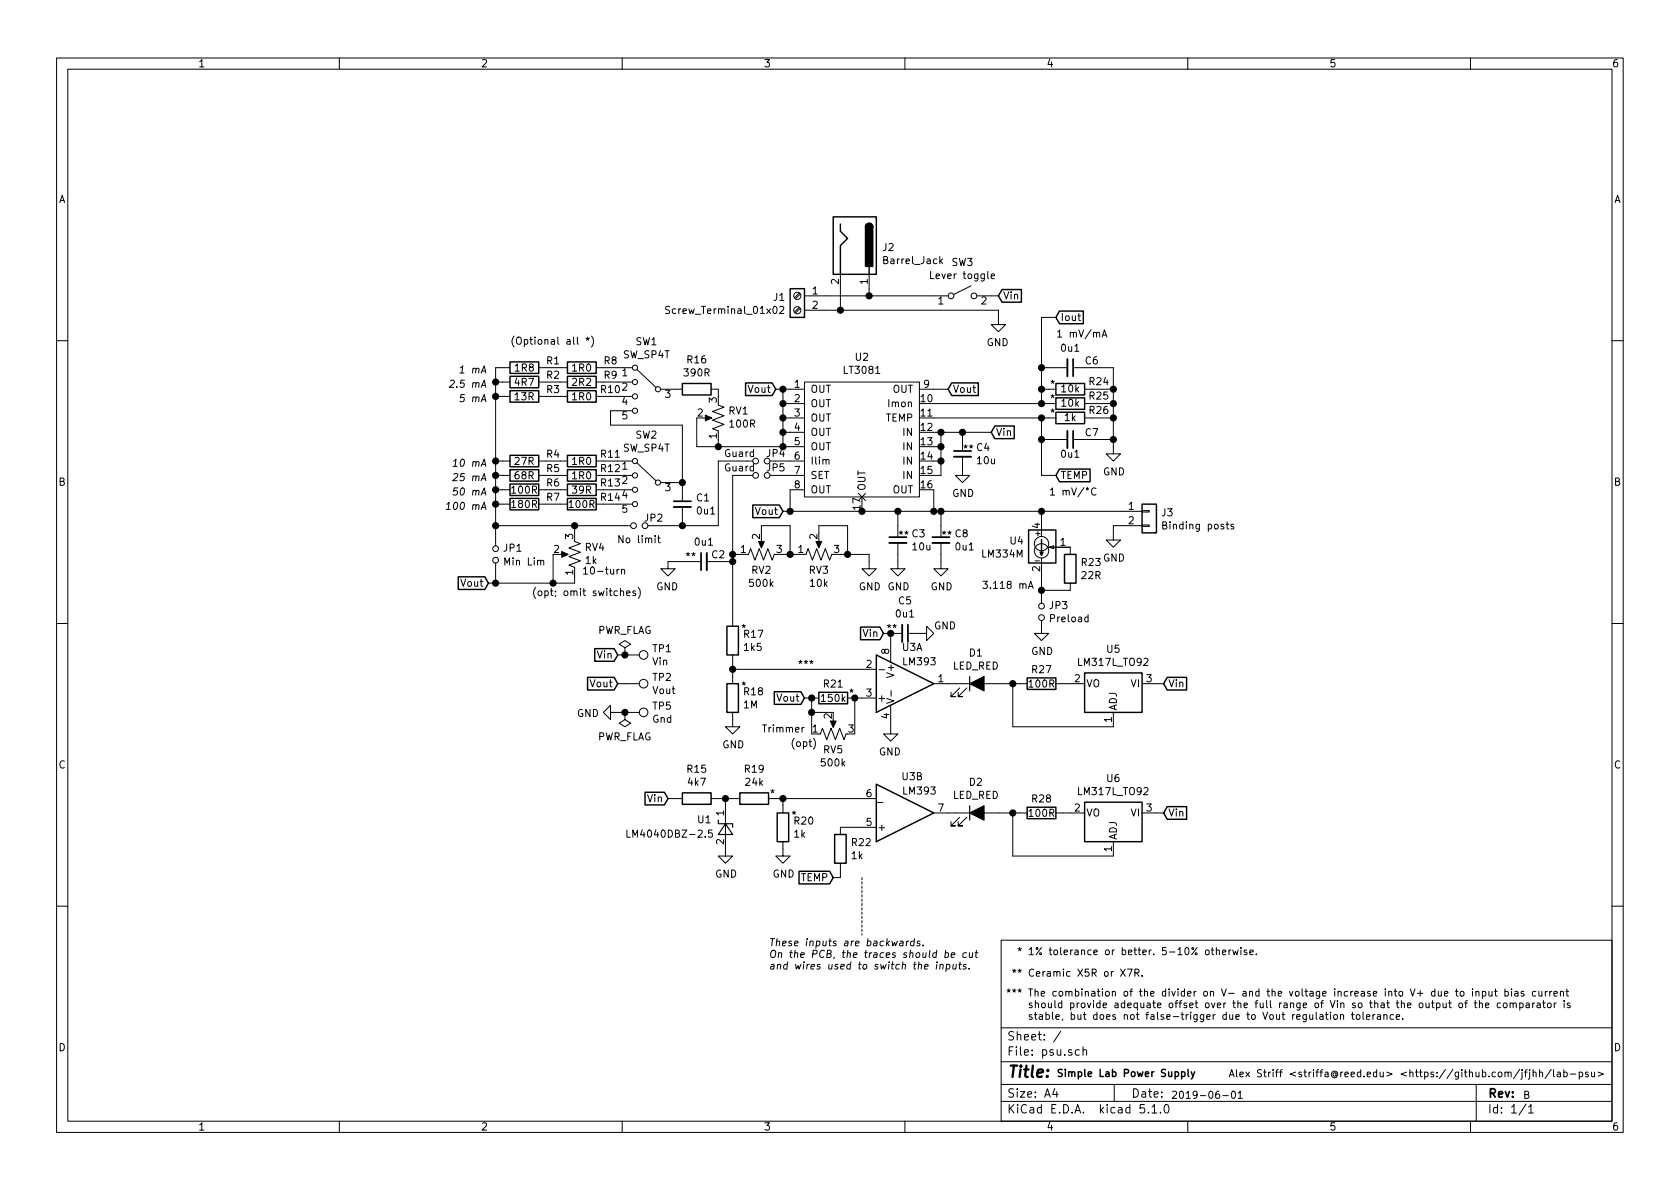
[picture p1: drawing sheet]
EESchema Schematic File Version 4
LIBS:psu-cache
EELAYER 29 0
EELAYER END
$Descr A4 11693 8268
encoding utf-8
Sheet 1 1
Title ""
Date ""
Rev ""
Comp ""
Comment1 ""
Comment2 ""
Comment3 ""
Comment4 ""
$EndDescr
Text Notes 10600 7650 0    50   ~ 0
B
Text Notes 8150 7650 0    50   ~ 0
2019-06-01
Text Notes 7350 7500 0    50   ~ 10
Simple Lab Power Supply
$Comp
L psu-sch:LT3081 U2
U 1 1
P 6000 3050
F 0 "U2" H 6000 3625 50  0000 C CNN
F 1 "LT3081" H 6000 3534 50  0000 C CNN
F 2 "Package_SO:HTSSOP-16-1EP_4.4x5mm_P0.65mm_EP3.4x5mm_Mask3x3mm_ThermalVias" H 5500 3400 50  0001 C CNN
F 3 "https://www.analog.com/media/en/technical-documentation/data-sheets/3081fc.pdf" H 5500 3400 50  0001 C CNN
	1    6000 3050
	1    0    0    -1  
$EndComp
$Comp
L Reference_Current:LM334M U4
U 1 1
P 7250 3800
F 0 "U4" H 7130 3846 50  0000 R CNN
F 1 "LM334M" H 7130 3755 50  0000 R CNN
F 2 "Package_SO:SOIC-8_3.9x4.9mm_P1.27mm" H 7275 3650 50  0001 L CIN
F 3 "http://www.ti.com/lit/ds/symlink/lm134.pdf" H 7250 3800 50  0001 C CIN
	1    7250 3800
	1    0    0    -1  
$EndComp
$Comp
L Device:R R23
U 1 1
P 7450 3950
F 0 "R23" H 7520 3996 50  0000 L CNN
F 1 "22R" H 7520 3905 50  0000 L CNN
F 2 "Resistor_THT:R_Axial_DIN0207_L6.3mm_D2.5mm_P10.16mm_Horizontal" V 7380 3950 50  0001 C CNN
F 3 "~" H 7450 3950 50  0001 C CNN
	1    7450 3950
	1    0    0    -1  
$EndComp
Wire Wire Line
	7450 4100 7250 4100
Wire Wire Line
	7250 4100 7250 4000
Wire Wire Line
	5500 2700 5450 2700
Wire Wire Line
	5450 2700 5450 2800
Wire Wire Line
	5450 3100 5500 3100
Wire Wire Line
	5500 3000 5450 3000
Connection ~ 5450 3000
Wire Wire Line
	5450 3000 5450 3100
Wire Wire Line
	5450 2900 5500 2900
Connection ~ 5450 2900
Wire Wire Line
	5450 2900 5450 3000
Wire Wire Line
	5500 2800 5450 2800
Connection ~ 5450 2800
Wire Wire Line
	5450 2800 5450 2900
Wire Wire Line
	5500 3400 5500 3550
Wire Wire Line
	6500 3550 6500 3400
Text GLabel 5400 2700 0    50   Input ~ 0
Vout
Wire Wire Line
	5400 2700 5450 2700
Connection ~ 5450 2700
Text GLabel 5450 3550 0    50   Input ~ 0
Vout
Wire Wire Line
	5450 3550 5500 3550
Text GLabel 6600 2700 2    50   Input ~ 0
Vout
Wire Wire Line
	6500 2700 6600 2700
$Comp
L psu-sch:SW_SP4T SW1
U 1 1
P 4500 2700
F 0 "SW1" H 4500 3033 50  0000 C CNN
F 1 "SW_SP4T" H 4500 2942 50  0000 C CNN
F 2 "psu-foot:SP4T_CK_SK-14D01-G-6" H 3875 2875 50  0001 C CNN
F 3 "~" H 3875 2875 50  0001 C CNN
	1    4500 2700
	-1   0    0    -1  
$EndComp
$Comp
L psu-sch:SW_SP4T SW2
U 1 1
P 4500 3350
F 0 "SW2" H 4500 3683 50  0000 C CNN
F 1 "SW_SP4T" H 4500 3592 50  0000 C CNN
F 2 "psu-foot:SP4T_CK_SK-14D01-G-6" H 3875 3525 50  0001 C CNN
F 3 "~" H 3875 3525 50  0001 C CNN
	1    4500 3350
	-1   0    0    -1  
$EndComp
Wire Wire Line
	4300 2850 4250 2850
Wire Wire Line
	4250 2850 4250 2950
Wire Wire Line
	4250 2950 4750 2950
Wire Wire Line
	4750 3350 4700 3350
$Comp
L Device:R R8
U 1 1
P 4050 2550
F 0 "R8" V 4000 2350 50  0000 C CNN
F 1 "1R0" V 4050 2550 50  0000 C CNN
F 2 "Resistor_SMD:R_1206_3216Metric_Pad1.42x1.75mm_HandSolder" V 3980 2550 50  0001 C CNN
F 3 "~" H 4050 2550 50  0001 C CNN
	1    4050 2550
	0    -1   1    0   
$EndComp
Wire Wire Line
	4300 2550 4200 2550
Wire Wire Line
	3900 2550 3800 2550
$Comp
L Device:R R9
U 1 1
P 4050 2650
F 0 "R9" V 4000 2450 50  0000 C CNN
F 1 "2R2" V 4050 2650 50  0000 C CNN
F 2 "Resistor_SMD:R_1206_3216Metric_Pad1.42x1.75mm_HandSolder" V 3980 2650 50  0001 C CNN
F 3 "~" H 4050 2650 50  0001 C CNN
	1    4050 2650
	0    -1   1    0   
$EndComp
Wire Wire Line
	4300 2650 4200 2650
Wire Wire Line
	3900 2650 3800 2650
$Comp
L Device:R R3
U 1 1
P 3650 2750
F 0 "R3" V 3600 2550 50  0000 C CNN
F 1 "13R" V 3650 2750 50  0000 C CNN
F 2 "Resistor_SMD:R_1206_3216Metric_Pad1.42x1.75mm_HandSolder" V 3580 2750 50  0001 C CNN
F 3 "~" H 3650 2750 50  0001 C CNN
	1    3650 2750
	0    -1   1    0   
$EndComp
Wire Wire Line
	4300 2750 4200 2750
Wire Wire Line
	3900 2750 3800 2750
$Comp
L Device:R R4
U 1 1
P 3650 3200
F 0 "R4" V 3600 3000 50  0000 C CNN
F 1 "27R" V 3650 3200 50  0000 C CNN
F 2 "Resistor_SMD:R_1206_3216Metric_Pad1.42x1.75mm_HandSolder" V 3580 3200 50  0001 C CNN
F 3 "~" H 3650 3200 50  0001 C CNN
	1    3650 3200
	0    -1   1    0   
$EndComp
Wire Wire Line
	4300 3200 4200 3200
Wire Wire Line
	3900 3200 3800 3200
$Comp
L Device:R R5
U 1 1
P 3650 3300
F 0 "R5" V 3600 3100 50  0000 C CNN
F 1 "68R" V 3650 3300 50  0000 C CNN
F 2 "Resistor_SMD:R_1206_3216Metric_Pad1.42x1.75mm_HandSolder" V 3580 3300 50  0001 C CNN
F 3 "~" H 3650 3300 50  0001 C CNN
	1    3650 3300
	0    -1   1    0   
$EndComp
Wire Wire Line
	4300 3300 4200 3300
Wire Wire Line
	3900 3300 3800 3300
$Comp
L Device:R R13
U 1 1
P 4050 3400
F 0 "R13" V 4000 3200 50  0000 C CNN
F 1 "39R" V 4050 3400 50  0000 C CNN
F 2 "Resistor_SMD:R_1206_3216Metric_Pad1.42x1.75mm_HandSolder" V 3980 3400 50  0001 C CNN
F 3 "~" H 4050 3400 50  0001 C CNN
	1    4050 3400
	0    -1   1    0   
$EndComp
Wire Wire Line
	4300 3400 4200 3400
Wire Wire Line
	3900 3400 3800 3400
$Comp
L Device:R R14
U 1 1
P 4050 3500
F 0 "R14" V 4000 3300 50  0000 C CNN
F 1 "100R" V 4050 3500 50  0000 C CNN
F 2 "Resistor_SMD:R_1206_3216Metric_Pad1.42x1.75mm_HandSolder" V 3980 3500 50  0001 C CNN
F 3 "~" H 4050 3500 50  0001 C CNN
	1    4050 3500
	0    -1   1    0   
$EndComp
Wire Wire Line
	4300 3500 4200 3500
Wire Wire Line
	3900 3500 3800 3500
Wire Wire Line
	3450 2550 3450 2650
Connection ~ 3450 2650
Wire Wire Line
	3450 2650 3450 2750
Connection ~ 3450 2750
Wire Wire Line
	3450 2750 3450 3200
Connection ~ 3450 3200
Wire Wire Line
	3450 3200 3450 3300
Connection ~ 3450 3300
Wire Wire Line
	3450 3300 3450 3400
Connection ~ 3450 3400
Wire Wire Line
	3450 3400 3450 3500
Connection ~ 3450 3500
Text Notes 3400 2600 2    50   Italic 0
1 mA
Text Notes 3400 2700 2    50   Italic 0
2.5 mA
Text Notes 3400 2800 2    50   Italic 0
5 mA
Text Notes 3400 3250 2    50   Italic 0
10 mA
Text Notes 3400 3350 2    50   Italic 0
25 mA
Text Notes 3400 3450 2    50   Italic 0
50 mA
Text Notes 3400 3550 2    50   Italic 0
100 mA
Wire Wire Line
	5000 3650 5000 3200
Wire Wire Line
	5000 3200 5200 3200
Wire Wire Line
	5000 3100 5450 3100
Connection ~ 5450 3100
$Comp
L Device:R_POT_US RV2
U 1 1
P 5300 3850
F 0 "RV2" V 5187 3850 50  0000 C CNN
F 1 "500k" V 5096 3850 50  0000 C CNN
F 2 "Potentiometer_THT:Potentiometer_Piher_PC-16_Single_Horizontal" H 5300 3850 50  0001 C CNN
F 3 "~" H 5300 3850 50  0001 C CNN
	1    5300 3850
	0    -1   -1   0   
$EndComp
$Comp
L Device:R_POT_US RV3
U 1 1
P 5700 3850
F 0 "RV3" V 5587 3850 50  0000 C CNN
F 1 "10k" V 5496 3850 50  0000 C CNN
F 2 "Potentiometer_THT:Potentiometer_Piher_PC-16_Single_Horizontal" H 5700 3850 50  0001 C CNN
F 3 "~" H 5700 3850 50  0001 C CNN
	1    5700 3850
	0    -1   -1   0   
$EndComp
Wire Wire Line
	5450 3850 5500 3850
Wire Wire Line
	5300 3700 5300 3650
Wire Wire Line
	5300 3650 5500 3650
Wire Wire Line
	5500 3650 5500 3850
Connection ~ 5500 3850
Wire Wire Line
	5500 3850 5550 3850
Wire Wire Line
	5700 3700 5700 3650
Wire Wire Line
	5700 3650 5900 3650
Wire Wire Line
	5900 3650 5900 3850
Wire Wire Line
	5900 3850 5850 3850
Wire Wire Line
	5150 3850 5100 3850
Wire Wire Line
	5100 3850 5100 3300
Wire Wire Line
	5900 3850 6050 3850
Wire Wire Line
	6050 3850 6050 3900
Connection ~ 5900 3850
$Comp
L power:GND #PWR06
U 1 1
P 6050 3900
F 0 "#PWR06" H 6050 3650 50  0001 C CNN
F 1 "GND" H 6055 3727 50  0000 C CNN
F 2 "" H 6050 3900 50  0001 C CNN
F 3 "" H 6050 3900 50  0001 C CNN
	1    6050 3900
	1    0    0    -1  
$EndComp
Wire Wire Line
	7250 4150 7250 4100
Connection ~ 7250 4100
Wire Wire Line
	6250 3650 6250 3550
$Comp
L power:GND #PWR08
U 1 1
P 6250 3900
F 0 "#PWR08" H 6250 3650 50  0001 C CNN
F 1 "GND" H 6255 3727 50  0000 C CNN
F 2 "" H 6250 3900 50  0001 C CNN
F 3 "" H 6250 3900 50  0001 C CNN
	1    6250 3900
	1    0    0    -1  
$EndComp
Text GLabel 6900 3000 2    50   Input ~ 0
Vin
Wire Wire Line
	6550 3000 6550 3100
Wire Wire Line
	6550 3300 6500 3300
Connection ~ 6550 3000
Wire Wire Line
	6550 3000 6500 3000
Wire Wire Line
	6500 3200 6550 3200
Connection ~ 6550 3200
Wire Wire Line
	6550 3200 6550 3300
Wire Wire Line
	6500 3100 6550 3100
Connection ~ 6550 3100
Wire Wire Line
	6550 3100 6550 3200
$Comp
L Device:R R26
U 1 1
P 7450 2900
F 0 "R26" V 7500 2700 50  0000 C CNN
F 1 "1k" V 7450 2900 50  0000 C CNN
F 2 "Resistor_SMD:R_1206_3216Metric_Pad1.42x1.75mm_HandSolder" V 7380 2900 50  0001 C CNN
F 3 "~" H 7450 2900 50  0001 C CNN
	1    7450 2900
	0    -1   -1   0   
$EndComp
Wire Wire Line
	6500 2800 7250 2800
Wire Wire Line
	6500 2900 7250 2900
Wire Wire Line
	7600 2800 7750 2800
Wire Wire Line
	7750 2800 7750 2900
Wire Wire Line
	7600 2900 7750 2900
Connection ~ 7750 2900
Wire Wire Line
	7250 2800 7250 2700
Wire Wire Line
	7250 2200 7350 2200
Connection ~ 7250 2800
Wire Wire Line
	7250 2800 7300 2800
Wire Wire Line
	7250 2900 7250 3050
Wire Wire Line
	7250 3300 7350 3300
Connection ~ 7250 2900
Wire Wire Line
	7250 2900 7300 2900
Text GLabel 7350 2200 2    50   Input ~ 0
Iout
Text GLabel 7350 3300 2    50   Input ~ 0
TEMP
Text Notes 7300 3450 0    50   ~ 0
1 mV/°C
Connection ~ 6500 3550
Wire Wire Line
	7750 3650 7750 3700
$Comp
L Connector_Generic:Conn_01x02 J3
U 1 1
P 8000 3550
F 0 "J3" H 8080 3542 50  0000 L CNN
F 1 "Binding posts" H 8080 3451 50  0000 L CNN
F 2 "psu-foot:Binding Posts" H 8000 3550 50  0001 C CNN
F 3 "~" H 8000 3550 50  0001 C CNN
	1    8000 3550
	1    0    0    -1  
$EndComp
Wire Wire Line
	7750 3650 7800 3650
Text GLabel 4300 4550 0    50   Input ~ 0
Vin
Wire Wire Line
	4300 4550 4350 4550
Text GLabel 4300 4750 0    50   Input ~ 0
Vout
Wire Wire Line
	4300 4750 4350 4750
Connection ~ 5100 3850
$Comp
L power:GND #PWR02
U 1 1
P 4650 3900
F 0 "#PWR02" H 4650 3650 50  0001 C CNN
F 1 "GND" H 4655 3727 50  0000 C CNN
F 2 "" H 4650 3900 50  0001 C CNN
F 3 "" H 4650 3900 50  0001 C CNN
	1    4650 3900
	-1   0    0    -1  
$EndComp
Wire Wire Line
	4800 3900 4650 3900
Wire Wire Line
	6200 4400 6200 4450
$Comp
L power:GND #PWR07
U 1 1
P 6200 5050
F 0 "#PWR07" H 6200 4800 50  0001 C CNN
F 1 "GND" H 6205 4877 50  0000 C CNN
F 2 "" H 6200 5050 50  0001 C CNN
F 3 "" H 6200 5050 50  0001 C CNN
	1    6200 5050
	-1   0    0    -1  
$EndComp
Wire Wire Line
	6150 4400 6200 4400
Text GLabel 6150 4400 0    50   Input ~ 0
Vin
Text GLabel 5800 6100 0    50   Input ~ 0
TEMP
Text GLabel 4650 5550 0    50   Input ~ 0
Vin
Wire Wire Line
	4650 5550 4700 5550
$Comp
L power:GND #PWR03
U 1 1
P 5050 5900
F 0 "#PWR03" H 5050 5650 50  0001 C CNN
F 1 "GND" H 5055 5727 50  0000 C CNN
F 2 "" H 5050 5900 50  0001 C CNN
F 3 "" H 5050 5900 50  0001 C CNN
	1    5050 5900
	1    0    0    -1  
$EndComp
$Comp
L Device:R R20
U 1 1
P 5450 5750
F 0 "R20" H 5520 5796 50  0000 L CNN
F 1 "1k" H 5520 5705 50  0000 L CNN
F 2 "Resistor_SMD:R_1206_3216Metric_Pad1.42x1.75mm_HandSolder" V 5380 5750 50  0001 C CNN
F 3 "~" H 5450 5750 50  0001 C CNN
	1    5450 5750
	1    0    0    -1  
$EndComp
Wire Wire Line
	5400 5550 5450 5550
Wire Wire Line
	5450 5550 5450 5600
$Comp
L power:GND #PWR05
U 1 1
P 5450 5900
F 0 "#PWR05" H 5450 5650 50  0001 C CNN
F 1 "GND" H 5455 5727 50  0000 C CNN
F 2 "" H 5450 5900 50  0001 C CNN
F 3 "" H 5450 5900 50  0001 C CNN
	1    5450 5900
	1    0    0    -1  
$EndComp
$Comp
L Reference_Voltage:LM4040DBZ-2.5 U1
U 1 1
P 5050 5750
F 0 "U1" V 5100 5950 50  0000 R CNN
F 1 "LM4040DBZ-2.5" V 5000 6450 50  0000 R CNN
F 2 "Package_TO_SOT_SMD:SOT-23" H 5050 5550 50  0001 C CIN
F 3 "http://www.ti.com/lit/ds/symlink/lm4040-n.pdf" H 5050 5750 50  0001 C CIN
	1    5050 5750
	0    -1   -1   0   
$EndComp
Wire Wire Line
	5050 5600 5050 5550
Connection ~ 5050 5550
$Comp
L Connector:TestPoint TP2
U 1 1
P 4350 4750
F 0 "TP2" V 4304 4938 50  0000 L CNN
F 1 "Vout" V 4395 4938 50  0000 L CNN
F 2 "TestPoint:TestPoint_Bridge_Pitch2.54mm_Drill1.3mm" H 4550 4750 50  0001 C CNN
F 3 "~" H 4550 4750 50  0001 C CNN
	1    4350 4750
	0    1    1    0   
$EndComp
$Comp
L Connector:TestPoint TP1
U 1 1
P 4350 4550
F 0 "TP1" V 4304 4738 50  0000 L CNN
F 1 "Vin" V 4395 4738 50  0000 L CNN
F 2 "TestPoint:TestPoint_Bridge_Pitch2.54mm_Drill1.3mm" H 4550 4550 50  0001 C CNN
F 3 "~" H 4550 4550 50  0001 C CNN
	1    4350 4550
	0    1    1    0   
$EndComp
Wire Wire Line
	4300 4950 4350 4950
$Comp
L Connector:TestPoint TP5
U 1 1
P 4350 4950
F 0 "TP5" V 4304 5138 50  0000 L CNN
F 1 "Gnd" V 4395 5138 50  0000 L CNN
F 2 "TestPoint:TestPoint_Bridge_Pitch2.54mm_Drill1.3mm" H 4550 4950 50  0001 C CNN
F 3 "~" H 4550 4950 50  0001 C CNN
	1    4350 4950
	0    1    1    0   
$EndComp
Text Notes 6250 3750 0    50   ~ 0
**
Wire Wire Line
	5800 6100 5850 6100
$Comp
L Device:R R19
U 1 1
P 5250 5550
F 0 "R19" V 5043 5550 50  0000 C CNN
F 1 "24k" V 5134 5550 50  0000 C CNN
F 2 "Resistor_SMD:R_1206_3216Metric_Pad1.42x1.75mm_HandSolder" V 5180 5550 50  0001 C CNN
F 3 "~" H 5250 5550 50  0001 C CNN
	1    5250 5550
	0    1    1    0   
$EndComp
$Comp
L Device:R R17
U 1 1
P 5100 4450
F 0 "R17" H 5170 4496 50  0000 L CNN
F 1 "1k5" H 5170 4405 50  0000 L CNN
F 2 "Resistor_SMD:R_1206_3216Metric_Pad1.42x1.75mm_HandSolder" V 5030 4450 50  0001 C CNN
F 3 "~" H 5100 4450 50  0001 C CNN
	1    5100 4450
	1    0    0    -1  
$EndComp
$Comp
L Device:R R18
U 1 1
P 5100 4850
F 0 "R18" H 5170 4896 50  0000 L CNN
F 1 "1M" H 5170 4805 50  0000 L CNN
F 2 "Resistor_SMD:R_1206_3216Metric_Pad1.42x1.75mm_HandSolder" V 5030 4850 50  0001 C CNN
F 3 "~" H 5100 4850 50  0001 C CNN
	1    5100 4850
	1    0    0    -1  
$EndComp
Wire Wire Line
	5100 4600 5100 4650
$Comp
L power:GND #PWR04
U 1 1
P 5100 5000
F 0 "#PWR04" H 5100 4750 50  0001 C CNN
F 1 "GND" H 5105 4827 50  0000 C CNN
F 2 "" H 5100 5000 50  0001 C CNN
F 3 "" H 5100 5000 50  0001 C CNN
	1    5100 5000
	1    0    0    -1  
$EndComp
Wire Wire Line
	5100 4650 6000 4650
Connection ~ 5100 4650
Wire Wire Line
	5100 4650 5100 4700
$Comp
L Device:R R21
U 1 1
P 5800 4850
F 0 "R21" V 5700 4850 50  0000 C CNN
F 1 "150k" V 5800 4850 50  0000 C CNN
F 2 "Resistor_SMD:R_1206_3216Metric_Pad1.42x1.75mm_HandSolder" V 5730 4850 50  0001 C CNN
F 3 "~" H 5800 4850 50  0001 C CNN
	1    5800 4850
	0    1    1    0   
$EndComp
Wire Wire Line
	5950 4850 6000 4850
Text GLabel 5600 4850 0    50   Input ~ 0
Vout
Wire Wire Line
	5600 4850 5650 4850
Text Notes 7000 7100 0    50   ~ 0
*** The combination of the divider on V- and the voltage increase into V+ due to input bias current\n    should provide adequate offset over the full range of Vin so that the output of the comparator is\n    stable, but does not false-trigger due to Vout regulation tolerance.
Text Notes 5550 4650 0    50   ~ 0
***
Text Notes 4850 3900 2    50   ~ 0
**
$Comp
L Device:C_Small C4
U 1 1
P 6700 3150
F 0 "C4" H 6792 3196 50  0000 L CNN
F 1 "10u" H 6792 3105 50  0000 L CNN
F 2 "Capacitor_SMD:C_1206_3216Metric_Pad1.42x1.75mm_HandSolder" H 6700 3150 50  0001 C CNN
F 3 "~" H 6700 3150 50  0001 C CNN
	1    6700 3150
	1    0    0    -1  
$EndComp
$Comp
L power:GND #PWR010
U 1 1
P 6700 3250
F 0 "#PWR010" H 6700 3000 50  0001 C CNN
F 1 "GND" H 6705 3077 50  0000 C CNN
F 2 "" H 6700 3250 50  0001 C CNN
F 3 "" H 6700 3250 50  0001 C CNN
	1    6700 3250
	1    0    0    -1  
$EndComp
Text Notes 6700 3150 0    50   ~ 0
**
Wire Wire Line
	6500 3550 6550 3550
Wire Wire Line
	7250 3600 7250 3550
Connection ~ 7250 3550
Wire Wire Line
	6550 3000 6700 3000
Wire Wire Line
	6700 3050 6700 3000
Connection ~ 6700 3000
Wire Wire Line
	6700 3000 6900 3000
$Comp
L Device:C_Small C3
U 1 1
P 6250 3750
F 0 "C3" H 6342 3796 50  0000 L CNN
F 1 "10u" H 6342 3705 50  0000 L CNN
F 2 "Capacitor_SMD:C_1206_3216Metric_Pad1.42x1.75mm_HandSolder" H 6250 3750 50  0001 C CNN
F 3 "~" H 6250 3750 50  0001 C CNN
	1    6250 3750
	1    0    0    -1  
$EndComp
Wire Wire Line
	6250 3900 6250 3850
Text Notes 5200 4400 2    50   ~ 0
*
Text Notes 5200 4800 2    50   ~ 0
*
Text Notes 5950 4850 2    50   ~ 0
*
Text Notes 5400 5550 2    50   ~ 0
*
Text Notes 5550 5700 2    50   ~ 0
*
Text Notes 7000 6800 0    50   ~ 0
 ** Ceramic X5R or X7R.
Text Notes 7000 6650 0    50   ~ 0
  * 1% tolerance or better. 5-10% otherwise.
$Comp
L Device:C_Small C1
U 1 1
P 4750 3500
F 0 "C1" H 4842 3546 50  0000 L CNN
F 1 "0u1" H 4842 3455 50  0000 L CNN
F 2 "Capacitor_THT:C_Disc_D5.0mm_W2.5mm_P2.50mm" H 4750 3500 50  0001 C CNN
F 3 "~" H 4750 3500 50  0001 C CNN
	1    4750 3500
	1    0    0    -1  
$EndComp
Wire Wire Line
	4750 3650 4750 3600
Connection ~ 4750 3650
Wire Wire Line
	4750 3650 5000 3650
Wire Wire Line
	4750 3400 4750 3350
Connection ~ 4750 3350
Wire Wire Line
	5000 3050 5000 3100
Text Notes 7200 4100 2    50   ~ 0
3.118 mA
$Comp
L Device:R R16
U 1 1
P 4850 2700
F 0 "R16" V 4643 2700 50  0000 C CNN
F 1 "390R" V 4734 2700 50  0000 C CNN
F 2 "Resistor_THT:R_Axial_DIN0207_L6.3mm_D2.5mm_P10.16mm_Horizontal" V 4780 2700 50  0001 C CNN
F 3 "~" H 4850 2700 50  0001 C CNN
	1    4850 2700
	0    1    1    0   
$EndComp
Wire Wire Line
	4850 2900 4850 3100
Wire Wire Line
	4850 3100 5000 3100
Connection ~ 5000 3100
Wire Wire Line
	5000 2700 5000 2750
$Comp
L Device:R R1
U 1 1
P 3650 2550
F 0 "R1" V 3600 2750 50  0000 C CNN
F 1 "1R8" V 3650 2550 50  0000 C CNN
F 2 "Resistor_SMD:R_1206_3216Metric_Pad1.42x1.75mm_HandSolder" V 3580 2550 50  0001 C CNN
F 3 "~" H 3650 2550 50  0001 C CNN
	1    3650 2550
	0    1    1    0   
$EndComp
Wire Wire Line
	3500 2550 3450 2550
$Comp
L Device:R R2
U 1 1
P 3650 2650
F 0 "R2" V 3600 2450 50  0000 C CNN
F 1 "4R7" V 3650 2650 50  0000 C CNN
F 2 "Resistor_SMD:R_1206_3216Metric_Pad1.42x1.75mm_HandSolder" V 3580 2650 50  0001 C CNN
F 3 "~" H 3650 2650 50  0001 C CNN
	1    3650 2650
	0    -1   1    0   
$EndComp
Wire Wire Line
	3500 2650 3450 2650
Wire Wire Line
	3500 2750 3450 2750
$Comp
L Device:R R10
U 1 1
P 4050 2750
F 0 "R10" V 4000 2550 50  0000 C CNN
F 1 "1R0" V 4050 2750 50  0000 C CNN
F 2 "Resistor_SMD:R_1206_3216Metric_Pad1.42x1.75mm_HandSolder" V 3980 2750 50  0001 C CNN
F 3 "~" H 4050 2750 50  0001 C CNN
	1    4050 2750
	0    -1   1    0   
$EndComp
Wire Wire Line
	3500 3200 3450 3200
$Comp
L Device:R R11
U 1 1
P 4050 3200
F 0 "R11" V 4000 3000 50  0000 C CNN
F 1 "1R0" V 4050 3200 50  0000 C CNN
F 2 "Resistor_SMD:R_1206_3216Metric_Pad1.42x1.75mm_HandSolder" V 3980 3200 50  0001 C CNN
F 3 "~" H 4050 3200 50  0001 C CNN
	1    4050 3200
	0    -1   1    0   
$EndComp
Wire Wire Line
	3500 3300 3450 3300
$Comp
L Device:R R12
U 1 1
P 4050 3300
F 0 "R12" V 4000 3100 50  0000 C CNN
F 1 "1R0" V 4050 3300 50  0000 C CNN
F 2 "Resistor_SMD:R_1206_3216Metric_Pad1.42x1.75mm_HandSolder" V 3980 3300 50  0001 C CNN
F 3 "~" H 4050 3300 50  0001 C CNN
	1    4050 3300
	0    -1   1    0   
$EndComp
$Comp
L Device:R R6
U 1 1
P 3650 3400
F 0 "R6" V 3600 3200 50  0000 C CNN
F 1 "100R" V 3650 3400 50  0000 C CNN
F 2 "Resistor_SMD:R_1206_3216Metric_Pad1.42x1.75mm_HandSolder" V 3580 3400 50  0001 C CNN
F 3 "~" H 3650 3400 50  0001 C CNN
	1    3650 3400
	0    -1   1    0   
$EndComp
Wire Wire Line
	3500 3400 3450 3400
$Comp
L Device:R R7
U 1 1
P 3650 3500
F 0 "R7" V 3600 3300 50  0000 C CNN
F 1 "180R" V 3650 3500 50  0000 C CNN
F 2 "Resistor_SMD:R_1206_3216Metric_Pad1.42x1.75mm_HandSolder" V 3580 3500 50  0001 C CNN
F 3 "~" H 3650 3500 50  0001 C CNN
	1    3650 3500
	0    -1   1    0   
$EndComp
Wire Wire Line
	3500 3500 3450 3500
$Comp
L power:PWR_FLAG #FLG01
U 1 1
P 4350 4550
F 0 "#FLG01" H 4350 4625 50  0001 C CNN
F 1 "PWR_FLAG" H 4350 4723 50  0000 C CNN
F 2 "" H 4350 4550 50  0001 C CNN
F 3 "~" H 4350 4550 50  0001 C CNN
	1    4350 4550
	1    0    0    -1  
$EndComp
Connection ~ 4350 4550
$Comp
L power:PWR_FLAG #FLG02
U 1 1
P 4350 4950
F 0 "#FLG02" H 4350 5025 50  0001 C CNN
F 1 "PWR_FLAG" H 4350 5123 50  0000 C CNN
F 2 "" H 4350 4950 50  0001 C CNN
F 3 "~" H 4350 4950 50  0001 C CNN
	1    4350 4950
	-1   0    0    1   
$EndComp
Connection ~ 4350 4950
Wire Wire Line
	5050 5550 5100 5550
Text Notes 7350 2800 2    50   ~ 0
*
Text Notes 7350 2900 2    50   ~ 0
*
Text Notes 3550 2400 0    50   ~ 0
(Optional all *)
$Comp
L Device:R R25
U 1 1
P 7450 2800
F 0 "R25" V 7500 2600 50  0000 C CNN
F 1 "10k" V 7450 2800 50  0000 C CNN
F 2 "Resistor_SMD:R_1206_3216Metric_Pad1.42x1.75mm_HandSolder" V 7380 2800 50  0001 C CNN
F 3 "~" H 7450 2800 50  0001 C CNN
	1    7450 2800
	0    -1   -1   0   
$EndComp
$Comp
L Device:R R24
U 1 1
P 7450 2700
F 0 "R24" V 7500 2500 50  0000 C CNN
F 1 "10k" V 7450 2700 50  0000 C CNN
F 2 "Resistor_SMD:R_1206_3216Metric_Pad1.42x1.75mm_HandSolder" V 7380 2700 50  0001 C CNN
F 3 "~" H 7450 2700 50  0001 C CNN
	1    7450 2700
	0    -1   -1   0   
$EndComp
Wire Wire Line
	7250 2700 7300 2700
Connection ~ 7250 2700
Wire Wire Line
	7250 2700 7250 2550
Wire Wire Line
	7600 2700 7750 2700
Wire Wire Line
	7750 2700 7750 2800
Connection ~ 7750 2800
Text Notes 7350 2700 2    50   ~ 0
*
Wire Wire Line
	5100 3850 5100 3900
Wire Wire Line
	5000 3900 5100 3900
Connection ~ 5100 3900
$Comp
L Device:C_Small C2
U 1 1
P 4900 3900
F 0 "C2" V 4850 3800 50  0000 C CNN
F 1 "0u1" V 4762 3900 50  0000 C CNN
F 2 "Capacitor_THT:C_Disc_D5.0mm_W2.5mm_P2.50mm" H 4900 3900 50  0001 C CNN
F 3 "~" H 4900 3900 50  0001 C CNN
	1    4900 3900
	0    -1   1    0   
$EndComp
Wire Wire Line
	5100 3900 5100 4300
Wire Wire Line
	6600 5650 6650 5650
$Comp
L Comparator:LM393 U3
U 1 1
P 6300 4750
F 0 "U3" H 6350 4500 50  0000 C CNN
F 1 "LM393" H 6400 4600 50  0000 C CNN
F 2 "Package_SO:SOIC-8_3.9x4.9mm_P1.27mm" H 6300 4750 50  0001 C CNN
F 3 "http://www.ti.com/lit/ds/symlink/lm393-n.pdf" H 6300 4750 50  0001 C CNN
	1    6300 4750
	1    0    0    1   
$EndComp
$Comp
L Comparator:LM393 U3
U 2 1
P 6300 5650
F 0 "U3" H 6350 5400 50  0000 C CNN
F 1 "LM393" H 6400 5500 50  0000 C CNN
F 2 "Package_SO:SOIC-8_3.9x4.9mm_P1.27mm" H 6300 5650 50  0001 C CNN
F 3 "http://www.ti.com/lit/ds/symlink/lm393-n.pdf" H 6300 5650 50  0001 C CNN
	2    6300 5650
	1    0    0    1   
$EndComp
$Comp
L Comparator:LM393 U3
U 3 1
P 6300 4750
F 0 "U3" H 6258 4796 50  0001 L CNN
F 1 "LM393" H 6258 4705 50  0001 L CNN
F 2 "Package_SO:SOIC-8_3.9x4.9mm_P1.27mm" H 6300 4750 50  0001 C CNN
F 3 "http://www.ti.com/lit/ds/symlink/lm393-n.pdf" H 6300 4750 50  0001 C CNN
	3    6300 4750
	1    0    0    -1  
$EndComp
Text GLabel 8100 4750 2    50   Input ~ 0
Vin
Wire Wire Line
	6600 4750 6650 4750
$Comp
L Device:Jumper_NO_Small JP1
U 1 1
P 3450 3850
F 0 "JP1" V 3404 3898 50  0000 L CNN
F 1 "Min Lim" V 3500 3900 50  0000 L CNN
F 2 "Connector_PinHeader_2.54mm:PinHeader_1x02_P2.54mm_Vertical" H 3450 3850 50  0001 C CNN
F 3 "~" H 3450 3850 50  0001 C CNN
	1    3450 3850
	0    1    1    0   
$EndComp
Text GLabel 3400 4050 0    50   Input ~ 0
Vout
Wire Wire Line
	3400 4050 3450 4050
Wire Wire Line
	3450 4050 3450 3950
Wire Wire Line
	4750 2950 4750 3350
$Comp
L Device:Jumper_NO_Small JP2
U 1 1
P 4450 3650
F 0 "JP2" H 4350 3600 50  0000 C CNN
F 1 "No limit" H 4450 3750 50  0000 C CNN
F 2 "Connector_PinHeader_2.54mm:PinHeader_1x02_P2.54mm_Vertical" H 4450 3650 50  0001 C CNN
F 3 "~" H 4450 3650 50  0001 C CNN
	1    4450 3650
	-1   0    0    1   
$EndComp
Wire Wire Line
	4550 3650 4750 3650
$Comp
L Device:Jumper_NO_Small JP3
U 1 1
P 7250 4250
F 0 "JP3" V 7204 4298 50  0000 L CNN
F 1 "Preload" V 7295 4298 50  0000 L CNN
F 2 "Connector_PinHeader_2.54mm:PinHeader_1x02_P2.54mm_Vertical" H 7250 4250 50  0001 C CNN
F 3 "~" H 7250 4250 50  0001 C CNN
	1    7250 4250
	0    1    1    0   
$EndComp
$Comp
L power:GND #PWR014
U 1 1
P 7250 4350
F 0 "#PWR014" H 7250 4100 50  0001 C CNN
F 1 "GND" H 7255 4177 50  0000 C CNN
F 2 "" H 7250 4350 50  0001 C CNN
F 3 "" H 7250 4350 50  0001 C CNN
	1    7250 4350
	1    0    0    -1  
$EndComp
$Comp
L Device:C_Small C5
U 1 1
P 6300 4400
F 0 "C5" V 6071 4400 50  0000 C CNN
F 1 "0u1" V 6162 4400 50  0000 C CNN
F 2 "Capacitor_THT:C_Disc_D5.0mm_W2.5mm_P2.50mm" H 6300 4400 50  0001 C CNN
F 3 "~" H 6300 4400 50  0001 C CNN
	1    6300 4400
	0    1    1    0   
$EndComp
Connection ~ 6200 4400
$Comp
L power:GND #PWR011
U 1 1
P 6400 4400
F 0 "#PWR011" H 6400 4150 50  0001 C CNN
F 1 "GND" V 6450 4300 50  0000 R CNN
F 2 "" H 6400 4400 50  0001 C CNN
F 3 "" H 6400 4400 50  0001 C CNN
	1    6400 4400
	0    -1   -1   0   
$EndComp
Wire Wire Line
	5000 5550 5050 5550
$Comp
L Device:R R15
U 1 1
P 4850 5550
F 0 "R15" V 4643 5550 50  0000 C CNN
F 1 "4k7" V 4734 5550 50  0000 C CNN
F 2 "Resistor_THT:R_Axial_DIN0207_L6.3mm_D2.5mm_P10.16mm_Horizontal" V 4780 5550 50  0001 C CNN
F 3 "~" H 4850 5550 50  0001 C CNN
	1    4850 5550
	0    1    1    0   
$EndComp
$Comp
L Device:R R22
U 1 1
P 5850 5900
F 0 "R22" H 5920 5946 50  0000 L CNN
F 1 "1k" H 5920 5855 50  0000 L CNN
F 2 "Resistor_THT:R_Axial_DIN0207_L6.3mm_D2.5mm_P10.16mm_Horizontal" V 5780 5900 50  0001 C CNN
F 3 "~" H 5850 5900 50  0001 C CNN
	1    5850 5900
	1    0    0    -1  
$EndComp
Wire Wire Line
	5850 5750 6000 5750
Wire Wire Line
	5850 6100 5850 6050
Wire Wire Line
	5450 5550 6000 5550
Connection ~ 5450 5550
Wire Wire Line
	5750 2050 6050 2050
Wire Wire Line
	5750 2150 5850 2150
$Comp
L Switch:SW_SPST SW3
U 1 1
P 6700 2050
F 0 "SW3" H 6700 2285 50  0000 C CNN
F 1 "Lever toggle" H 6700 2194 50  0000 C CNN
F 2 "psu-foot:SW_SPST_Lever_Rubber" H 6700 2050 50  0001 C CNN
F 3 "~" H 6700 2050 50  0001 C CNN
	1    6700 2050
	1    0    0    -1  
$EndComp
Wire Wire Line
	6050 2050 6500 2050
Connection ~ 6050 2050
Wire Wire Line
	6050 2050 6050 2000
Wire Wire Line
	5850 2150 6950 2150
Connection ~ 5850 2150
Wire Wire Line
	5850 2000 5850 2150
$Comp
L Connector:Barrel_Jack J2
U 1 1
P 5950 1700
F 0 "J2" V 5961 1888 50  0000 L CNN
F 1 "Barrel_Jack" V 6052 1888 50  0000 L CNN
F 2 "Connector_BarrelJack:BarrelJack_Horizontal" H 6000 1660 50  0001 C CNN
F 3 "~" H 6000 1660 50  0001 C CNN
	1    5950 1700
	0    1    1    0   
$EndComp
$Comp
L Connector:Screw_Terminal_01x02 J1
U 1 1
P 5550 2050
F 0 "J1" H 5630 2042 50  0000 L CNN
F 1 "Screw_Terminal_01x02" H 5630 1951 50  0000 L CNN
F 2 "TerminalBlock_MetzConnect:TerminalBlock_MetzConnect_Type094_RT03502HBLU_1x02_P5.00mm_Horizontal" H 5550 2050 50  0001 C CNN
F 3 "~" H 5550 2050 50  0001 C CNN
	1    5550 2050
	-1   0    0    -1  
$EndComp
Wire Wire Line
	6950 2150 6950 2200
$Comp
L power:GND #PWR09
U 1 1
P 6950 2200
F 0 "#PWR09" H 6950 1950 50  0001 C CNN
F 1 "GND" H 6955 2027 50  0000 C CNN
F 2 "" H 6950 2200 50  0001 C CNN
F 3 "" H 6950 2200 50  0001 C CNN
	1    6950 2200
	-1   0    0    -1  
$EndComp
Wire Wire Line
	6900 2050 6950 2050
Text GLabel 6950 2050 2    50   Input ~ 0
Vin
Text Notes 6250 4400 2    50   ~ 0
**
Text Notes 7350 2350 0    50   ~ 0
1 mV/mA
$Comp
L Regulator_Linear:LM317L_TO92 U5
U 1 1
P 7750 4750
F 0 "U5" H 7750 4992 50  0000 C CNN
F 1 "LM317L_TO92" H 7750 4901 50  0000 C CNN
F 2 "Package_TO_SOT_THT:TO-92_Inline" H 7750 4975 50  0001 C CIN
F 3 "http://www.ti.com/lit/ds/symlink/lm317l.pdf" H 7750 4750 50  0001 C CNN
	1    7750 4750
	-1   0    0    -1  
$EndComp
Wire Wire Line
	8100 4750 8050 4750
$Comp
L Device:LED_ALT D1
U 1 1
P 6800 4750
F 0 "D1" H 6793 4966 50  0000 C CNN
F 1 "LED_RED" H 6793 4875 50  0000 C CNN
F 2 "LED_THT:LED_D3.0mm" H 6800 4750 50  0001 C CNN
F 3 "~" H 6800 4750 50  0001 C CNN
	1    6800 4750
	1    0    0    -1  
$EndComp
$Comp
L Device:LED_ALT D2
U 1 1
P 6800 5650
F 0 "D2" H 6793 5866 50  0000 C CNN
F 1 "LED_RED" H 6793 5775 50  0000 C CNN
F 2 "LED_THT:LED_D3.0mm" H 6800 5650 50  0001 C CNN
F 3 "~" H 6800 5650 50  0001 C CNN
	1    6800 5650
	1    0    0    -1  
$EndComp
$Comp
L Device:C_Small C6
U 1 1
P 7450 2550
F 0 "C6" V 7400 2700 50  0000 C CNN
F 1 "0u1" V 7312 2550 50  0000 C CNN
F 2 "Capacitor_THT:C_Disc_D5.0mm_W2.5mm_P2.50mm" H 7450 2550 50  0001 C CNN
F 3 "~" H 7450 2550 50  0001 C CNN
	1    7450 2550
	0    1    1    0   
$EndComp
Wire Wire Line
	7250 2550 7350 2550
Connection ~ 7250 2550
Wire Wire Line
	7250 2550 7250 2200
Wire Wire Line
	7550 2550 7750 2550
Wire Wire Line
	7750 2550 7750 2700
Connection ~ 7750 2700
$Comp
L Device:C_Small C7
U 1 1
P 7450 3050
F 0 "C7" V 7400 3200 50  0000 C CNN
F 1 "0u1" V 7550 3050 50  0000 C CNN
F 2 "Capacitor_THT:C_Disc_D5.0mm_W2.5mm_P2.50mm" H 7450 3050 50  0001 C CNN
F 3 "~" H 7450 3050 50  0001 C CNN
	1    7450 3050
	0    1    1    0   
$EndComp
Wire Wire Line
	7550 3050 7750 3050
Wire Wire Line
	7750 2900 7750 3050
Wire Wire Line
	7750 3050 7750 3100
Connection ~ 7750 3050
Wire Wire Line
	7350 3050 7250 3050
Connection ~ 7250 3050
Wire Wire Line
	7250 3050 7250 3300
$Comp
L power:GND #PWR013
U 1 1
P 7750 3100
F 0 "#PWR013" H 7750 2850 50  0001 C CNN
F 1 "GND" H 7755 2927 50  0000 C CNN
F 2 "" H 7750 3100 50  0001 C CNN
F 3 "" H 7750 3100 50  0001 C CNN
	1    7750 3100
	1    0    0    -1  
$EndComp
Connection ~ 3450 4050
Text Notes 4050 4000 0    50   ~ 0
10-turn
Wire Wire Line
	3450 3500 3450 3650
Wire Wire Line
	4350 3650 4000 3650
Connection ~ 3450 3650
Wire Wire Line
	3450 3650 3450 3750
Wire Wire Line
	4000 3700 4000 3650
Connection ~ 4000 3650
Wire Wire Line
	4000 3650 3450 3650
Text Notes 3700 4150 0    50   ~ 0
(opt; omit switches)
Wire Wire Line
	4000 4000 4000 4050
Wire Wire Line
	3450 4050 3850 4050
Wire Wire Line
	3850 3850 3850 4050
Connection ~ 3850 4050
Wire Wire Line
	3850 4050 4000 4050
$Comp
L Device:R_POT_US RV1
U 1 1
P 5000 2900
F 0 "RV1" H 4932 2854 50  0000 R CNN
F 1 "100R" H 4932 2945 50  0000 R CNN
F 2 "psu-foot:Trim_pot_Bourns_TC33X-2-101E" H 5000 2900 50  0001 C CNN
F 3 "~" H 5000 2900 50  0001 C CNN
	1    5000 2900
	-1   0    0    1   
$EndComp
$Comp
L Device:R_POT_US RV4
U 1 1
P 4000 3850
F 0 "RV4" H 3932 3804 50  0000 R CNN
F 1 "1k" H 3932 3895 50  0000 R CNN
F 2 "Potentiometer_THT:Potentiometer_Piher_PC-16_Single_Horizontal" H 4000 3850 50  0001 C CNN
F 3 "~" H 4000 3850 50  0001 C CNN
	1    4000 3850
	-1   0    0    1   
$EndComp
$Comp
L Device:R_POT_US RV5
U 1 1
P 5800 5100
F 0 "RV5" V 5687 5100 50  0000 C CNN
F 1 "500k" V 5596 5100 50  0000 C CNN
F 2 "psu-foot:Trim_pot_Bourns_TC33X-2-101E" H 5800 5100 50  0001 C CNN
F 3 "~" H 5800 5100 50  0001 C CNN
	1    5800 5100
	0    -1   -1   0   
$EndComp
Wire Wire Line
	5800 4950 5650 4950
Wire Wire Line
	5650 4950 5650 4850
Connection ~ 5650 4850
Wire Wire Line
	5650 4950 5650 5100
Connection ~ 5650 4950
Wire Wire Line
	5950 5100 5950 4850
Connection ~ 5950 4850
Text Notes 5300 5100 0    50   ~ 0
Trimmer
Text Notes 5500 5200 0    50   ~ 0
(opt)
$Comp
L power:GND #PWR016
U 1 1
P 7750 3700
F 0 "#PWR016" H 7750 3450 50  0001 C CNN
F 1 "GND" H 7755 3527 50  0000 C CNN
F 2 "" H 7750 3700 50  0001 C CNN
F 3 "" H 7750 3700 50  0001 C CNN
	1    7750 3700
	1    0    0    -1  
$EndComp
Wire Wire Line
	7250 3550 7800 3550
Wire Wire Line
	5500 3550 6000 3550
Connection ~ 5500 3550
Connection ~ 6000 3550
Wire Wire Line
	6000 3550 6250 3550
$Comp
L Device:Jumper_NO_Small JP4
U 1 1
P 5300 3200
F 0 "JP4" H 5200 3150 50  0000 C CNN
F 1 "Guard" H 5450 3150 50  0000 C CNN
F 2 "psu-foot:Guard_Jumper" H 5300 3200 50  0001 C CNN
F 3 "~" H 5300 3200 50  0001 C CNN
	1    5300 3200
	-1   0    0    1   
$EndComp
Wire Wire Line
	5400 3200 5500 3200
$Comp
L Device:Jumper_NO_Small JP5
U 1 1
P 5300 3300
F 0 "JP5" H 5200 3250 50  0000 C CNN
F 1 "Guard" H 5450 3250 50  0000 C CNN
F 2 "psu-foot:Guard_Jumper" H 5300 3300 50  0001 C CNN
F 3 "~" H 5300 3300 50  0001 C CNN
	1    5300 3300
	-1   0    0    1   
$EndComp
Wire Wire Line
	5100 3300 5200 3300
Wire Wire Line
	5400 3300 5500 3300
Wire Wire Line
	6550 3650 6550 3550
$Comp
L power:GND #PWR0101
U 1 1
P 6550 3900
F 0 "#PWR0101" H 6550 3650 50  0001 C CNN
F 1 "GND" H 6555 3727 50  0000 C CNN
F 2 "" H 6550 3900 50  0001 C CNN
F 3 "" H 6550 3900 50  0001 C CNN
	1    6550 3900
	1    0    0    -1  
$EndComp
Text Notes 6550 3750 0    50   ~ 0
**
$Comp
L Device:C_Small C8
U 1 1
P 6550 3750
F 0 "C8" H 6642 3796 50  0000 L CNN
F 1 "0u1" H 6642 3705 50  0000 L CNN
F 2 "Capacitor_THT:C_Disc_D5.0mm_W2.5mm_P2.50mm" H 6550 3750 50  0001 C CNN
F 3 "~" H 6550 3750 50  0001 C CNN
	1    6550 3750
	1    0    0    -1  
$EndComp
Wire Wire Line
	6550 3900 6550 3850
Connection ~ 6250 3550
Wire Wire Line
	6250 3550 6500 3550
Connection ~ 6550 3550
Wire Wire Line
	6550 3550 7250 3550
Wire Wire Line
	6950 4750 7050 4750
$Comp
L Device:R R27
U 1 1
P 7250 4750
F 0 "R27" V 7150 4750 50  0000 C CNN
F 1 "100R" V 7250 4750 50  0000 C CNN
F 2 "Resistor_THT:R_Axial_DIN0207_L6.3mm_D2.5mm_P10.16mm_Horizontal" V 7180 4750 50  0001 C CNN
F 3 "~" H 7250 4750 50  0001 C CNN
	1    7250 4750
	0    1    1    0   
$EndComp
Wire Wire Line
	7400 4750 7450 4750
Wire Wire Line
	7050 5050 7050 4750
Wire Wire Line
	7050 5050 7750 5050
Connection ~ 7050 4750
Wire Wire Line
	7050 4750 7100 4750
Text GLabel 8100 5650 2    50   Input ~ 0
Vin
$Comp
L Regulator_Linear:LM317L_TO92 U6
U 1 1
P 7750 5650
F 0 "U6" H 7750 5892 50  0000 C CNN
F 1 "LM317L_TO92" H 7750 5801 50  0000 C CNN
F 2 "Package_TO_SOT_THT:TO-92_Inline" H 7750 5875 50  0001 C CIN
F 3 "http://www.ti.com/lit/ds/symlink/lm317l.pdf" H 7750 5650 50  0001 C CNN
	1    7750 5650
	-1   0    0    -1  
$EndComp
Wire Wire Line
	8100 5650 8050 5650
Wire Wire Line
	6950 5650 7050 5650
$Comp
L Device:R R28
U 1 1
P 7250 5650
F 0 "R28" V 7150 5650 50  0000 C CNN
F 1 "100R" V 7250 5650 50  0000 C CNN
F 2 "Resistor_THT:R_Axial_DIN0207_L6.3mm_D2.5mm_P10.16mm_Horizontal" V 7180 5650 50  0001 C CNN
F 3 "~" H 7250 5650 50  0001 C CNN
	1    7250 5650
	0    1    1    0   
$EndComp
Wire Wire Line
	7400 5650 7450 5650
Wire Wire Line
	7050 5950 7050 5650
Wire Wire Line
	7050 5950 7750 5950
Connection ~ 7050 5650
Wire Wire Line
	7050 5650 7100 5650
$Comp
L power:GND #PWR01
U 1 1
P 4300 4950
F 0 "#PWR01" H 4300 4700 50  0001 C CNN
F 1 "GND" V 4305 4822 50  0000 R CNN
F 2 "" H 4300 4950 50  0001 C CNN
F 3 "" H 4300 4950 50  0001 C CNN
	1    4300 4950
	0    1    1    0   
$EndComp
Wire Notes Line
	6000 6100 6000 6500
Text Notes 5350 6750 0    50   Italic 0
These inputs are backwards.\nOn the PCB, the traces should be cut\nand wires used to switch the inputs.
Text Notes 8550 7500 0    50   ~ 0
Alex Striff <striffa@reed.edu> <https://github.com/jfjhh/lab-psu>
$EndSCHEMATC
